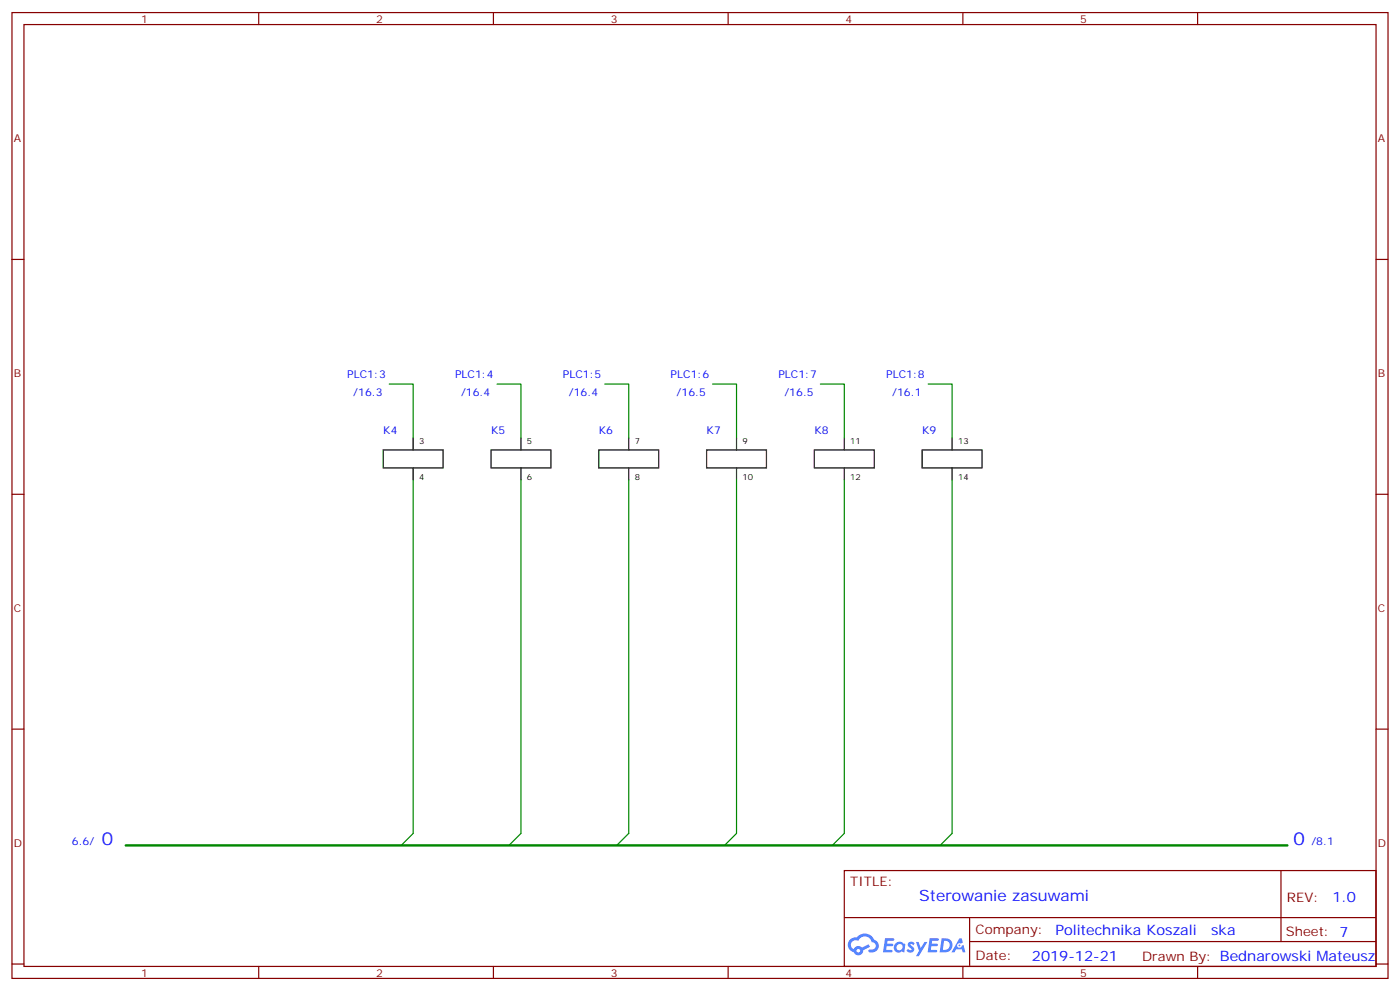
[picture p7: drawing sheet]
<svg xmlns="http://www.w3.org/2000/svg" width="412mm" height="292mm" viewBox="0 0 412 292" stroke-linecap="round" stroke-linejoin="round" font-family="sans-serif">
<g fill="none" stroke="#870000" stroke-width=".35">
<path d="M3.5 3.7h405.4v284.3h-405.4zM7.1 7.2h398.2v277.3h-398.2zM76.2 3.7v3.5M145.3 3.7v3.5M214.5 3.7v3.5M283.6 3.7v3.5M352.8 3.7v3.5M3.5 76.4h3.6M405.3 76.4h3.6M3.5 145.5h3.6M405.3 145.5h3.6M3.5 214.7h3.6"/>
<path d="M405.3 214.7h3.6M248.7 256.3h156.6v28.2h-156.6zM377.3 256.3v20.9M248.7 270.1h156.5M285.6 277.2h119.6M285.6 270.1v14.2M3.5 283.8h3.6M76.2 284.5v3.5M145.3 284.5v3.5M214.5 284.5v3.5M283.6 284.5v3.5M352.8 284.5v3.5"/>
<path d="M405.3 283.8h3.6"/>
</g>
<g fill="#5487ff">
<path d="M267.7 277.5a1.22 1.22 0 0 1 1.7 .2l-.4 .6a.47 .47 0 0 0-.3-.4 .47 .47 0 0 0-.5 .2l.1 .2a1.14 1.14 0 0 1 .8 1.8 1.14 1.14 0 0 1-1.9 0l-.2-.2 .5-.6 .7 .5a.29 .29 0 0 0 .3-.3 .29 .29 0 0 0-.2-.3 1.04 1.04 0 0 1-.6-1.7z"/>
<path d="M260.7 276.2h2.4l.3 .2-.2 .5-1.8 .1-.1 .8h1.5l.3 .4-.3 .4h-1.6l-.2 1.1h1.7l.2 .3-.2 .3-2.6 .1z"/>
<path d="M273.8 276.2h2.4l.3 .2-.1 .5-1.8 .1-.2 .8h1.6l.3 .4-.4 .4-1.6-.1-.1 1.1 1.7 .1 .2 .3-.2 .3-2.6 .1z"/>
<path d="M282.6 276.2h.7l.3 1.3-.6 .3a.69 .69 0 0 0-1 .3 .69 .69 0 0 0 .4 .9 .69 .69 0 0 0 .9-.6l.5-.2 .6 2.2h-.8l-.2-.9h-1.8l-.5 .9h-.8z"/>
<path d="M269.8 277.3h.8l.6 1.8 1.1-1.8h.9l-2.6 4.2h-.8l.9-1.5z"/>
<path d="M277.4 276.2l-.6 4.2h1.3a2.11 2.11 0 0 0 2.5-2.1 2.11 2.11 0 0 0-2.5-2.1zM278.1 277a1.39 1.39 0 0 1 1.7 1.4 1.39 1.39 0 0 1-1.8 1.2h-.3z"/>
<path d="M263.7 277.8a1.54 1.54 0 0 0-.1 2.2 1.54 1.54 0 0 0 2.2 .1l.6 .3 .3-2.3-.2-.3h-.4a1.49 1.49 0 0 0-2.4 0zM264 278.8a.94 .94 0 0 1 1.8 0 .94 .94 0 0 1-1.8 0z"/>
<path d="M250.4 276.6a2.18 2.18 0 0 0 1.1 3.7 1.44 1.44 0 0 0 1.6 .9 1.44 1.44 0 0 0 1.2-1.4l2-1.1-.5-.7-1.9 1a1.47 1.47 0 0 0-2.4 .4 1.39 1.39 0 0 1-.7-1.9 1.39 1.39 0 0 1 2-.5 2.12 2.12 0 0 1 2.2-1.3 2.12 2.12 0 0 1 1.9 1.7 1.14 1.14 0 0 1 1.1 1.4 1.14 1.14 0 0 1-1.7 .7 .43 .43 0 0 0-.5 .4 .43 .43 0 0 0 .4 .5 1.98 1.98 0 0 0 2.5-1.2 1.98 1.98 0 0 0-1.2-2.6 3.1 3.1 0 0 0-5.3-.6l-.9 .1zM252.3 279.9a.55 .55 0 0 1 1.1 0 .55 .55 0 0 1-1.1 0z"/>
<circle cx="282.6" cy="278.3" r=".26"/>
</g>
<g fill="none" stroke="#000" stroke-width=".35">
<path d="M112.9 132.5h17.6v5.3h-17.6zM121.7 128.9v3.6M121.7 137.8v3.5M144.6 132.5h17.7v5.3h-17.7zM153.5 128.9v3.6M153.5 137.8v3.5M176.4 132.5h17.6v5.3h-17.6zM185.2 128.9v3.6M185.2 137.8v3.5M208.1 132.5h17.7v5.3h-17.7zM217 128.9v3.6M217 137.8v3.5"/>
<path d="M239.9 132.5h17.6v5.3h-17.6zM248.7 128.9v3.6M248.7 137.8v3.5M271.6 132.5h17.7v5.3h-17.7zM280.5 128.9v3.6M280.5 137.8v3.5"/>
</g>
<path d="M114.7 113.1h7v15.8M146.4 113.1h7.1v15.8M178.2 113.1h7v15.8M209.9 113.1h7.1v15.8M241.7 113.1h7v15.8M273.4 113.1h7.1v15.8M121.7 141.3v104.1l-3.5 3.5M153.5 141.3v104.1l-3.6 3.5M185.2 141.3v104.1l-3.5 3.5M217 141.3v104.1l-3.6 3.5M248.7 141.3v104.1l-3.5 3.5M280.5 141.3v104.1l-3.6 3.5" fill="none" stroke="#008700" stroke-width=".35"/>
<path d="M37 248.9h342.2" fill="none" stroke="#008700" stroke-width=".71"/>
<g font-size="5.3" fill="#00f">
<text x="30" y="248.9">0</text>
<text x="381" y="248.9">0</text>
</g>
<text font-size="4.6" fill="#00f" x="270.8" y="265.3">Sterowanie zasuwami</text>
<g font-size="4.2" fill="#00f">
<text x="392.5" y="265.6">1.0</text>
<text x="310.9" y="275.1">Politechnika Koszali</text>
<text x="356.8" y="275.1">ska</text>
<text x="304" y="282.9">2019-12-21</text>
</g>
<g font-size="3.9" fill="#800">
<text x="250.5" y="260.9">TITLE:</text>
<text x="379.1" y="265.6">REV:</text>
<text x="287.4" y="275.1">Company:</text>
<text x="378.7" y="275.7">Sheet: 7</text>
<text x="287.4" y="282.8">Date:</text>
<text x="336.4" y="282.8">Drawn By: Bednarowski Mateusz</text>
</g>
<g font-size="3.2" fill="#800">
<text x="41.6" y="6.7">1</text>
<text x="110.8" y="6.7">2</text>
<text x="179.9" y="6.7">3</text>
<text x="249.1" y="6.7">4</text>
<text x="318.2" y="6.7">5</text>
<text x="4.1" y="41.8">A</text>
<text x="405.9" y="41.8">A</text>
<text x="4.1" y="110.9">B</text>
<text x="405.9" y="110.9">B</text>
<text x="4.1" y="180.1">C</text>
<text x="405.9" y="180.1">C</text>
<text x="4.1" y="249.2">D</text>
<text x="405.9" y="249.2">D</text>
<text x="41.6" y="287.5">1</text>
<text x="110.8" y="287.5">2</text>
<text x="179.9" y="287.5">3</text>
<text x="249.1" y="287.5">4</text>
<text x="318.2" y="287.5">5</text>
</g>
<g font-size="3.2" fill="#00f">
<text x="102.3" y="111.3">PLC1:3</text>
<text x="134.1" y="111.3">PLC1:4</text>
<text x="165.8" y="111.3">PLC1:5</text>
<text x="197.6" y="111.3">PLC1:6</text>
<text x="229.3" y="111.3">PLC1:7</text>
<text x="261.1" y="111.3">PLC1:8</text>
<text x="104.1" y="116.6">/16.3</text>
<text x="135.8" y="116.6">/16.4</text>
<text x="167.6" y="116.6">/16.4</text>
<text x="199.3" y="116.6">/16.5</text>
<text x="231.1" y="116.6">/16.5</text>
<text x="262.8" y="116.6">/16.1</text>
<text x="112.9" y="127.9">K4</text>
<text x="144.6" y="127.9">K5</text>
<text x="176.4" y="127.9">K6</text>
<text x="208.1" y="127.9">K7</text>
<text x="239.9" y="127.9">K8</text>
<text x="271.6" y="127.9">K9</text>
<text x="21.2" y="248.9">6.6/</text>
<text x="386.3" y="248.9">/8.1</text>
</g>
<g font-size="2.5">
<text x="123.5" y="130.7">3</text>
<text x="155.2" y="130.7">5</text>
<text x="187" y="130.7">7</text>
<text x="218.7" y="130.7">9</text>
<text x="250.5" y="130.7">11</text>
<text x="282.2" y="130.7">13</text>
<text x="123.5" y="141.3">4</text>
<text x="155.2" y="141.3">6</text>
<text x="187" y="141.3">8</text>
<text x="218.7" y="141.3">10</text>
<text x="250.5" y="141.3">12</text>
<text x="282.2" y="141.3">14</text>
</g>
</svg>
